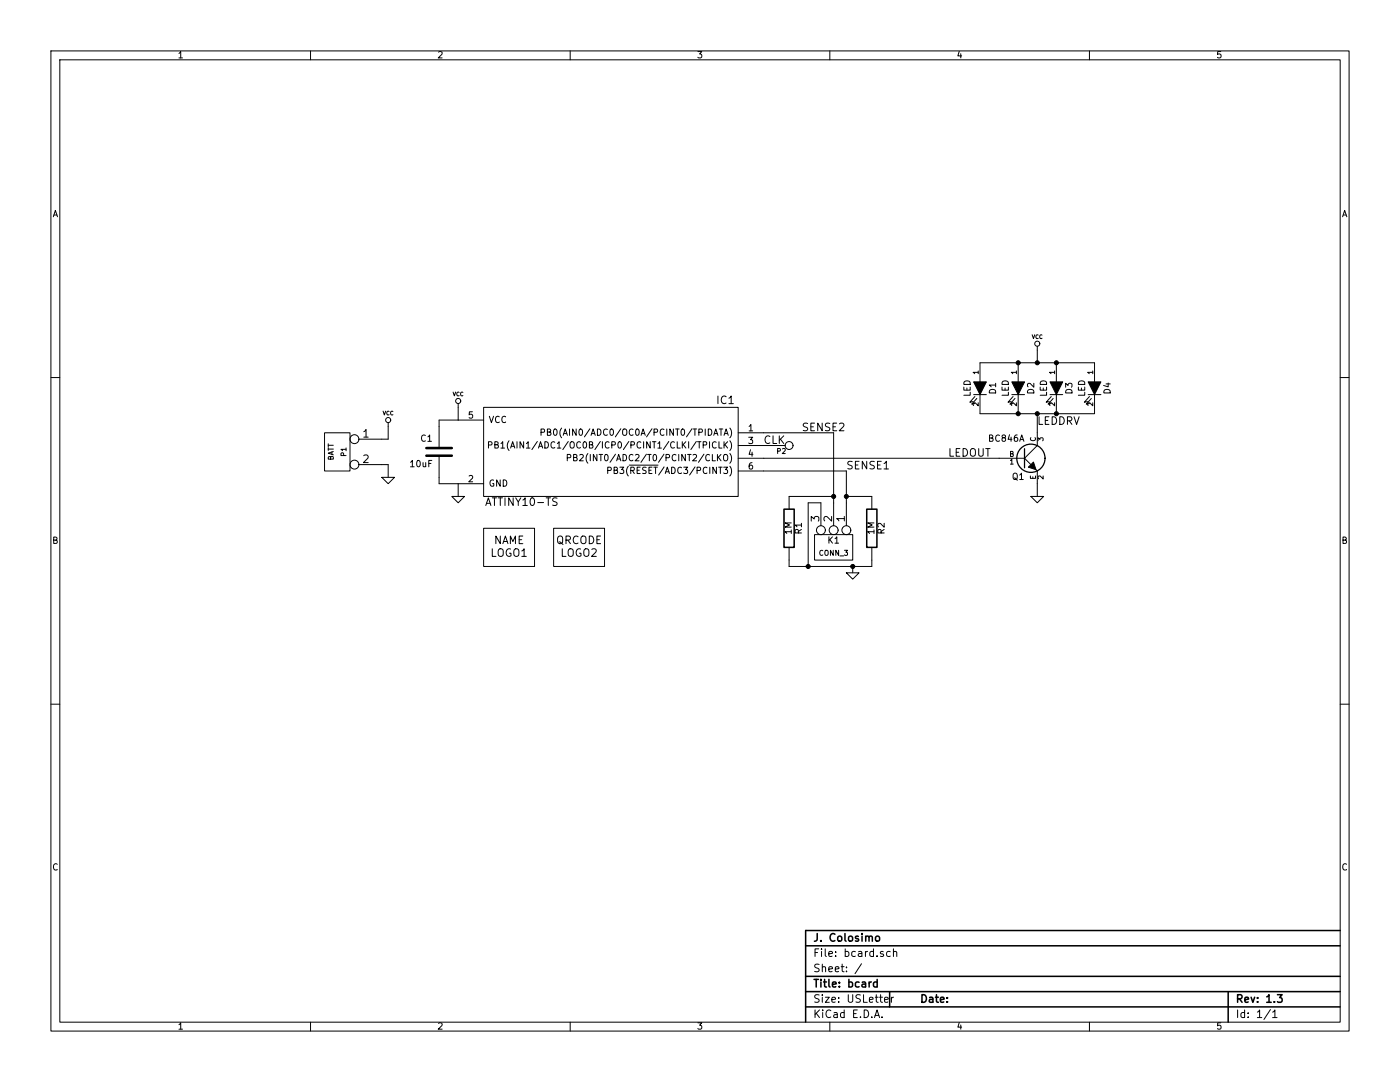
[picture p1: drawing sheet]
EESchema Schematic File Version 2  date Sun 10 Jun 2012 08:16:07 AM EDT
LIBS:power
LIBS:device
LIBS:transistors
LIBS:conn
LIBS:linear
LIBS:regul
LIBS:74xx
LIBS:cmos4000
LIBS:adc-dac
LIBS:memory
LIBS:xilinx
LIBS:special
LIBS:microcontrollers
LIBS:dsp
LIBS:microchip
LIBS:analog_switches
LIBS:motorola
LIBS:texas
LIBS:intel
LIBS:audio
LIBS:interface
LIBS:digital-audio
LIBS:philips
LIBS:display
LIBS:cypress
LIBS:siliconi
LIBS:opto
LIBS:atmel
LIBS:contrib
LIBS:valves
LIBS:at42qt1012
LIBS:atmel2
LIBS:bc846a
LIBS:logo
LIBS:bcard-cache
EELAYER 25  0
EELAYER END
$Descr USLetter 11000 8500
encoding utf-8
Sheet 1 1
Title "bcard"
Date ""
Rev "1.3"
Comp "J. Colosimo"
Comment1 ""
Comment2 ""
Comment3 ""
Comment4 ""
$EndDescr
$Comp
L LED D4
U 1 1
P 8600 3050
F 0 "D4" H 8600 3150 50  0000 C CNN
F 1 "LED" H 8600 2950 50  0000 C CNN
F 2 "1208vert" H 8600 3050 50  0001 C CNN
F 4 "APT3216QBC/D" H 8600 3050 60  0001 C CNN "Part"
F 5 "http://www.digikey.com/product-detail/en/APA3010QBC%2FD-GX/754-1582-1-ND/2757973" H 8600 3050 60  0001 C CNN "URL"
	1    8600 3050
	0    1    1    0   
$EndComp
$Comp
L LED D3
U 1 1
P 8300 3050
F 0 "D3" H 8300 3150 50  0000 C CNN
F 1 "LED" H 8300 2950 50  0000 C CNN
F 2 "1208vert" H 8300 3050 50  0001 C CNN
F 4 "APT3216QBC/D" H 8300 3050 60  0001 C CNN "Part"
F 5 "http://www.digikey.com/product-detail/en/APA3010QBC%2FD-GX/754-1582-1-ND/2757973" H 8300 3050 60  0001 C CNN "URL"
	1    8300 3050
	0    1    1    0   
$EndComp
$Comp
L LED D2
U 1 1
P 8000 3050
F 0 "D2" H 8000 3150 50  0000 C CNN
F 1 "LED" H 8000 2950 50  0000 C CNN
F 2 "1208vert" H 8000 3050 50  0001 C CNN
F 4 "APT3216QBC/D" H 8000 3050 60  0001 C CNN "Part"
F 5 "http://www.digikey.com/product-detail/en/APA3010QBC%2FD-GX/754-1582-1-ND/2757973" H 8000 3050 60  0001 C CNN "URL"
	1    8000 3050
	0    1    1    0   
$EndComp
$Comp
L R R1
U 1 1
P 6200 4150
F 0 "R1" V 6280 4150 50  0000 C CNN
F 1 "1M" V 6200 4150 50  0000 C CNN
F 2 "SM0603" V 6300 4150 50  0001 C CNN
F 4 "RC0603JR-071ML" V 6200 4150 60  0001 C CNN "Part"
F 5 "http://search.digikey.com/us/en/products/RC0603JR-071ML/311-1.0MGRCT-ND/729625" V 6200 4150 60  0001 C CNN "URL"
	1    6200 4150
	1    0    0    -1  
$EndComp
$Comp
L GND #PWR01
U 1 1
P 3050 3750
F 0 "#PWR01" H 3050 3750 30  0001 C CNN
F 1 "GND" H 3050 3680 30  0001 C CNN
	1    3050 3750
	1    0    0    -1  
$EndComp
$Comp
L VCC #PWR02
U 1 1
P 3050 3350
F 0 "#PWR02" H 3050 3450 30  0001 C CNN
F 1 "VCC" H 3050 3450 30  0000 C CNN
	1    3050 3350
	1    0    0    -1  
$EndComp
$Comp
L CONN_2 P1
U 1 1
P 2650 3550
F 0 "P1" V 2600 3550 40  0000 C CNN
F 1 "BATT" V 2700 3550 40  0000 C CNN
F 2 "2032BATTHOLDER" V 2800 3550 40  0001 C CNN
F 4 "BK-912" V 2650 3550 60  0001 C CNN "Part"
F 5 "http://www.digikey.com/product-detail/en/BK-912/BK-912-ND/2647825" V 2650 3550 60  0001 C CNN "URL"
	1    2650 3550
	-1   0    0    -1  
$EndComp
$Comp
L GND #PWR03
U 1 1
P 8150 3900
F 0 "#PWR03" H 8150 3900 30  0001 C CNN
F 1 "GND" H 8150 3830 30  0001 C CNN
	1    8150 3900
	1    0    0    -1  
$EndComp
$Comp
L VCC #PWR04
U 1 1
P 8150 2750
F 0 "#PWR04" H 8150 2850 30  0001 C CNN
F 1 "VCC" H 8150 2850 30  0000 C CNN
	1    8150 2750
	1    0    0    -1  
$EndComp
$Comp
L LED D1
U 1 1
P 7700 3050
F 0 "D1" H 7700 3150 50  0000 C CNN
F 1 "LED" H 7700 2950 50  0000 C CNN
F 2 "1208vert" H 7700 3050 50  0001 C CNN
F 4 "APT3216QBC/D" H 7700 3050 60  0001 C CNN "Part"
F 5 "http://www.digikey.com/product-detail/en/APA3010QBC%2FD-GX/754-1582-1-ND/2757973" H 7700 3050 60  0001 C CNN "URL"
	1    7700 3050
	0    1    1    0   
$EndComp
$Comp
L BC846A Q1
U 1 1
P 8050 3600
F 0 "Q1" H 8050 3450 50  0000 R CNN
F 1 "BC846A" H 8050 3750 50  0000 R CNN
F 2 "SOT323" H 8050 3850 50  0001 C CNN
F 4 "BC846A" H 8050 3600 60  0001 C CNN "Part"
F 5 "http://search.digikey.com/us/en/products/BC846A,215/568-4866-1-ND/2122195" H 8050 3600 60  0001 C CNN "URL"
	1    8050 3600
	1    0    0    -1  
$EndComp
$Comp
L C C1
U 1 1
P 3450 3550
F 0 "C1" H 3500 3650 50  0000 L CNN
F 1 "10uF" H 3500 3450 50  0000 L CNN
F 2 "SM0805" H 3500 3550 50  0001 C CNN
F 4 "GRM21BR60J106KE19L" H 3450 3550 60  0001 C CNN "Part"
F 5 "http://search.digikey.com/us/en/products/GRM21BR60J106KE19L/490-1717-1-ND/587426" H 3450 3550 60  0001 C CNN "URL"
	1    3450 3550
	-1   0    0    -1  
$EndComp
$Comp
L GND #PWR05
U 1 1
P 3600 3900
F 0 "#PWR05" H 3600 3900 30  0001 C CNN
F 1 "GND" H 3600 3830 30  0001 C CNN
	1    3600 3900
	-1   0    0    -1  
$EndComp
$Comp
L VCC #PWR06
U 1 1
P 3600 3200
F 0 "#PWR06" H 3600 3300 30  0001 C CNN
F 1 "VCC" H 3600 3300 30  0000 C CNN
	1    3600 3200
	-1   0    0    -1  
$EndComp
$Comp
L ATTINY10-TS IC1
U 1 1
P 4800 3550
F 0 "IC1" H 3900 3950 60  0000 C CNN
F 1 "ATTINY10-TS" H 5500 3150 60  0000 C CNN
F 2 "SOT23_6" H 4000 3150 60  0001 C CNN
F 4 "ATTINY10-TSHR" H 4800 3550 60  0001 C CNN "Part"
F 5 "http://search.digikey.com/us/en/products/ATTINY10-TSHR/ATTINY10-TSHRCT-ND/2136158" H 4800 3550 60  0001 C CNN "URL"
	1    4800 3550
	-1   0    0    -1  
$EndComp
$Comp
L LOGO LOGO1
U 1 1
P 4000 4300
F 0 "LOGO1" H 4000 4250 60  0000 C CNN
F 1 "NAME" H 4000 4350 60  0000 C CNN
F 2 "LOGO" H 4000 4450 60  0001 C CNN
	1    4000 4300
	1    0    0    -1  
$EndComp
Text Label 6300 3400 0    60   ~ 0
SENSE2
Text Label 7450 3600 0    60   ~ 0
LEDOUT
$Comp
L LOGO LOGO2
U 1 1
P 4550 4300
F 0 "LOGO2" H 4550 4250 60  0000 C CNN
F 1 "QRCODE" H 4550 4350 60  0000 C CNN
F 2 "JWCXZ" H 4550 4450 60  0001 C CNN
	1    4550 4300
	1    0    0    -1  
$EndComp
Text Label 8150 3350 0    60   ~ 0
LEDDRV
$Comp
L R R2
U 1 1
P 6850 4150
F 0 "R2" V 6930 4150 50  0000 C CNN
F 1 "1M" V 6850 4150 50  0000 C CNN
F 2 "SM0603" V 6950 4150 50  0001 C CNN
F 4 "RC0603JR-071ML" V 6850 4150 60  0001 C CNN "Part"
F 5 "http://search.digikey.com/us/en/products/RC0603JR-071ML/311-1.0MGRCT-ND/729625" V 6850 4150 60  0001 C CNN "URL"
	1    6850 4150
	1    0    0    -1  
$EndComp
Text Label 6650 3700 0    60   ~ 0
SENSE1
$Comp
L CONN_1 P2
U 1 1
P 6200 3500
F 0 "P2" H 6100 3450 40  0000 L CNN
F 1 "CONN_1" H 6200 3555 30  0001 C CNN
F 2 "PAD" H 6200 3655 30  0001 C CNN
	1    6200 3500
	1    0    0    -1  
$EndComp
Text Label 6000 3500 0    60   ~ 0
CLK
$Comp
L CONN_3 K1
U 1 1
P 6550 4300
F 0 "K1" V 6500 4300 50  0000 C CNN
F 1 "CONN_3" V 6600 4300 40  0000 C CNN
F 2 "SENSOR2" V 6700 4300 40  0001 C CNN
	1    6550 4300
	0    1    1    0   
$EndComp
$Comp
L GND #PWR07
U 1 1
P 6700 4500
F 0 "#PWR07" H 6700 4500 30  0001 C CNN
F 1 "GND" H 6700 4430 30  0001 C CNN
	1    6700 4500
	1    0    0    -1  
$EndComp
Wire Wire Line
	3050 3350 3050 3450
Wire Wire Line
	3050 3450 3000 3450
Connection ~ 8150 2850
Wire Wire Line
	8150 2850 8150 2750
Connection ~ 8000 2850
Wire Wire Line
	7700 2850 8600 2850
Connection ~ 8000 3250
Wire Wire Line
	3450 3800 3600 3800
Wire Wire Line
	3450 3800 3450 3750
Wire Wire Line
	3600 3200 3600 3300
Wire Wire Line
	3600 3800 3600 3900
Wire Wire Line
	3600 3300 3450 3300
Wire Wire Line
	3450 3300 3450 3350
Wire Wire Line
	8600 3250 7700 3250
Connection ~ 8300 3250
Connection ~ 8300 2850
Wire Wire Line
	8150 3250 8150 3400
Connection ~ 8150 3250
Wire Wire Line
	8150 3800 8150 3900
Wire Wire Line
	3000 3650 3050 3650
Wire Wire Line
	3050 3650 3050 3750
Wire Wire Line
	6000 3600 7850 3600
Wire Wire Line
	6200 3900 6550 3900
Wire Wire Line
	6550 3950 6550 3400
Wire Wire Line
	6850 3900 6650 3900
Wire Wire Line
	6650 3950 6650 3700
Wire Wire Line
	6550 3400 6000 3400
Connection ~ 6550 3900
Wire Wire Line
	6650 3700 6000 3700
Connection ~ 6650 3900
Wire Wire Line
	6000 3500 6050 3500
Wire Wire Line
	6850 4450 6850 4400
Wire Wire Line
	6850 4450 6200 4450
Wire Wire Line
	6700 4450 6700 4500
Wire Wire Line
	6200 4450 6200 4400
Connection ~ 6700 4450
Wire Wire Line
	6450 3950 6350 3950
Wire Wire Line
	6350 3950 6350 4450
Connection ~ 6350 4450
$EndSCHEMATC
